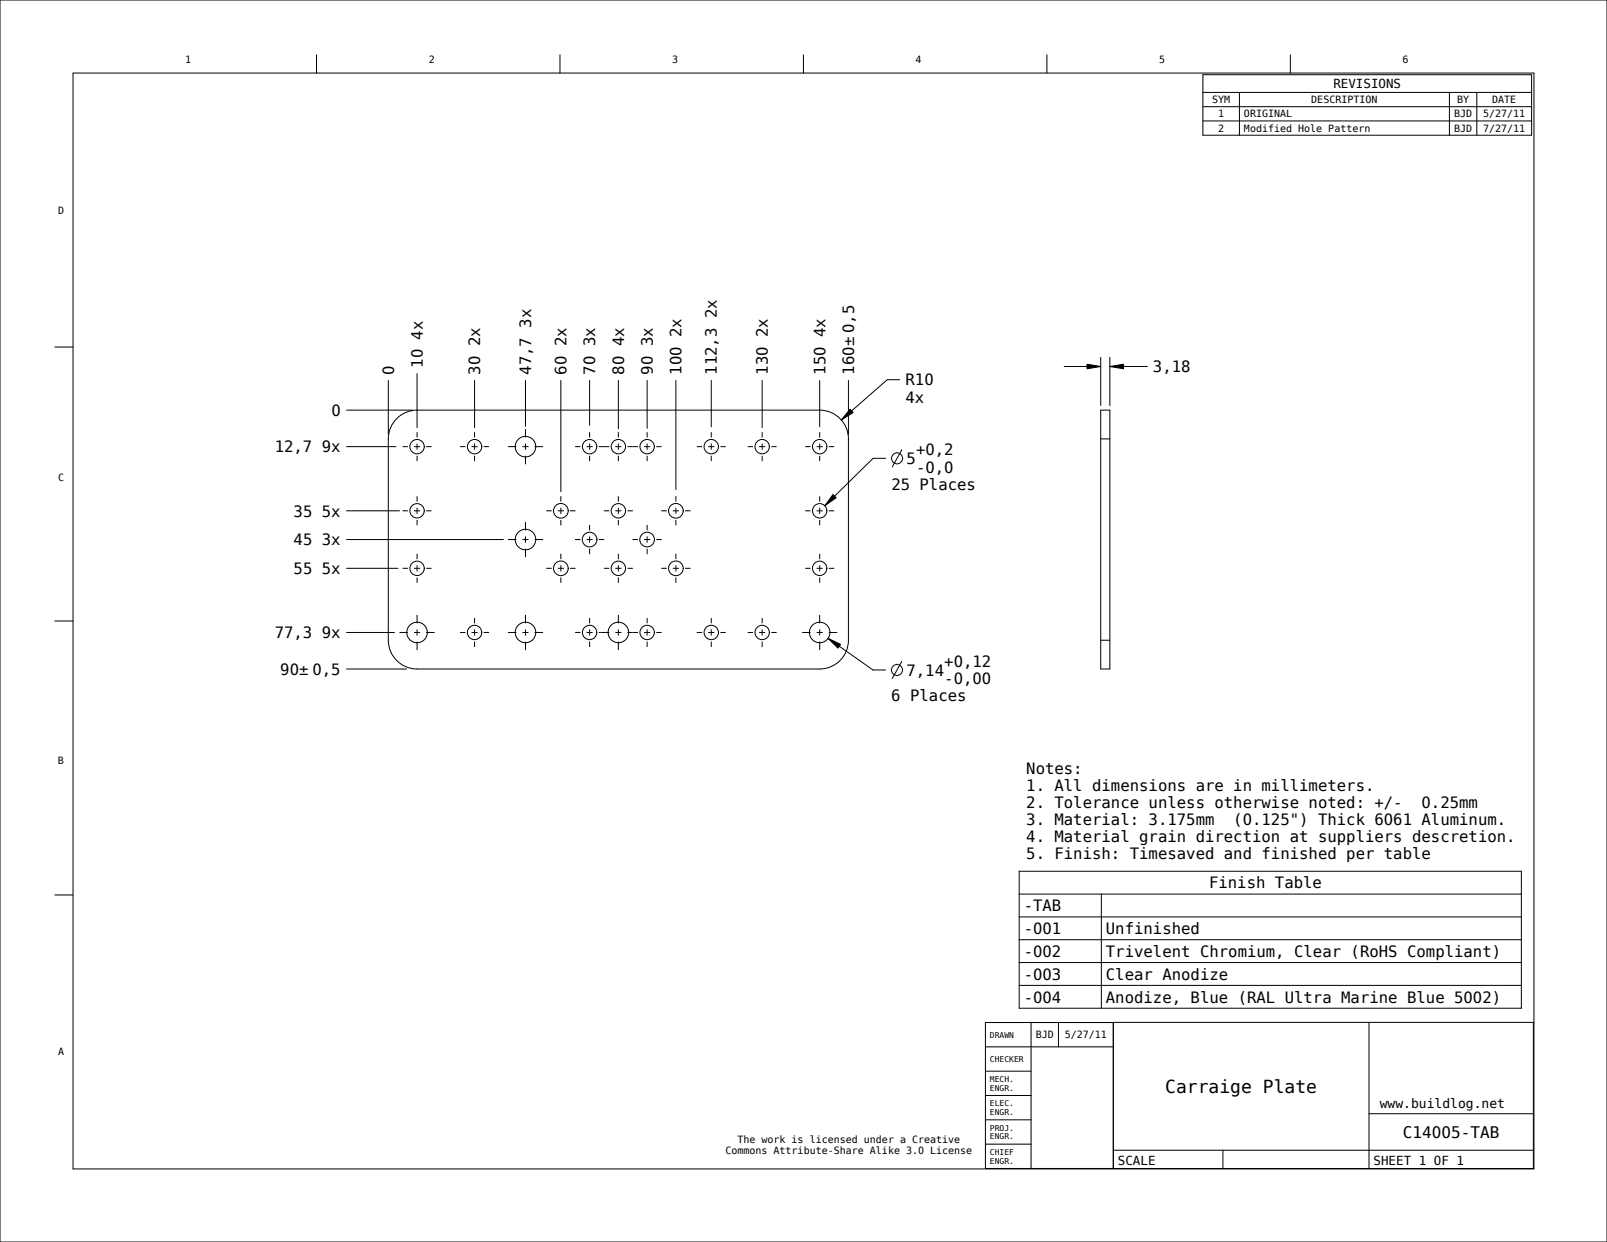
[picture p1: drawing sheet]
<svg xmlns="http://www.w3.org/2000/svg" width="559mm" height="432mm" viewBox="0 0 559 432" stroke-linecap="round" stroke-linejoin="round" font-family="sans-serif">
<g fill="none" stroke="#000" stroke-width=".35">
<path d="M0 0h558.8v431.8h-558.8zM110.1 19v6.4M194.7 19v6.4M279.4 19v6.4M364 19v6.4M448.7 19v6.4M25.4 25.4h508v381h-508zM418.3 26h114.3v21h-114.3zM418.3 32.1h114.3M418.3 37.1h114.3M431 32.1v14.9M504 32.1v14.9"/>
<path d="M513.5 32.1v14.9M418.3 42.1h114.3M19 120.6h6.4M135 132.3v18.7M145 129.9v18.8M165 132.3v16.4M182.7 132.3v15.9M195 132.3v38.6M205 132.3v15.6M215 132.3v16.8M225 132.3v16.6M235 132.3v37.9"/>
<path d="M247.3 132.3v16.1M265 132.3v16.4M285 132.3v16.1M295 132.3v18.7M312.9 132h-4.4l-16 14M370.1 127.4h12.7M378 126.6l4.8 .8-4.8 .8zM382.8 124.2v16.8M385.9 127.4l4.8-.8v1.6zM385.9 124.2v16.8M385.9 127.4h13M120.5 155.3h17.2"/>
<path d="M120.5 142.6h22.9M138.4 145.1a10 10 0 0 1 6.6-2.5h140a10 10 0 0 1 10 10v70a10 10 0 0 1-10 10h-140a10 10 0 0 1-10-10v-70a10 10 0 0 1 3.4-7.5zM295.6 142.3l1.1 1.2-4.2 2.5zM308 159.3h-4.4l-16.8 16.5M313.6 156.4l-3.3 5.9M382.8 142.6h3.1v90h-3.1zM382.8 152.6h3.1M120.5 177.6h18.4M289.7 171.9l1.1 1.2-4 2.7zM120.5 187.6h54.5M120.5 197.6h17.9M19 215.9h6.4"/>
<path d="M120.5 219.9h16.7M120.5 232.6h20.9M287.9 221.9l4.4 2.1-.9 1.3zM287.9 221.9l15.7 11h4.3M313.6 230l-3.3 5.9M382.8 222.6h3.1M19 311.1h6.4M354.4 302.9h174.6v47.6h-174.6zM354.4 310.8h174.6M354.4 318.8h174.6M383 310.8v39.7M354.4 326.7h174.6"/>
<path d="M354.4 334.6h174.6M342.7 355.5l190.5-.1v50.8h-190.5zM354.4 342.6h174.6M358.5 355.5v50.7M368.1 355.5v8.5M387.1 355.4v50.8M476 355.4v50.8M342.7 372.4h15.8M342.7 364h44.4M342.7 397.8h15.8M342.7 389.3h15.8M342.7 380.9h15.8"/>
<path d="M387.1 399.9h146.1M425.2 399.9v6.3M476 387.2h57.2"/>
<circle cx="145" cy="155.3" r="2.5"/>
<circle cx="165" cy="155.3" r="2.5"/>
<circle cx="182.7" cy="155.3" r="3.6"/>
<circle cx="205" cy="155.3" r="2.5"/>
<circle cx="215" cy="155.3" r="2.5"/>
<circle cx="225" cy="155.3" r="2.5"/>
<circle cx="247.3" cy="155.3" r="2.5"/>
<circle cx="265" cy="155.3" r="2.5"/>
<circle cx="285" cy="155.3" r="2.5"/>
<circle cx="311.9" cy="159.3" r="1.95"/>
<circle cx="145" cy="177.6" r="2.5"/>
<circle cx="195" cy="177.6" r="2.55"/>
<circle cx="215" cy="177.6" r="2.5"/>
<circle cx="235" cy="177.6" r="2.55"/>
<circle cx="285" cy="177.6" r="2.5"/>
<circle cx="145" cy="197.6" r="2.5"/>
<circle cx="182.7" cy="187.6" r="3.6"/>
<circle cx="195" cy="197.6" r="2.55"/>
<circle cx="205" cy="187.6" r="2.55"/>
<circle cx="215" cy="197.6" r="2.5"/>
<circle cx="225" cy="187.6" r="2.55"/>
<circle cx="235" cy="197.6" r="2.55"/>
<circle cx="285" cy="197.6" r="2.5"/>
<circle cx="145" cy="219.9" r="3.6"/>
<circle cx="165" cy="219.9" r="2.5"/>
<circle cx="182.7" cy="219.9" r="3.6"/>
<circle cx="205" cy="219.9" r="2.5"/>
<circle cx="215" cy="219.9" r="3.6"/>
<circle cx="225" cy="219.9" r="2.5"/>
<circle cx="247.3" cy="219.9" r="2.5"/>
<circle cx="265" cy="219.9" r="2.5"/>
<circle cx="285" cy="219.9" r="3.6"/>
<circle cx="311.9" cy="232.9" r="1.95"/>
</g>
<path d="M378 126.6l4.8 .8-4.8 .8zM385.9 127.4l4.8-.8v1.6zM295.6 142.3l1.1 1.2-4.2 2.5zM289.7 171.9l1.1 1.2-4 2.7zM287.9 221.9l4.4 2.1-.9 1.3z" fill="#000"/>
<g fill="none" stroke="#000" stroke-width=".35" stroke-dasharray="2.1 2.1 6.4 2.1" stroke-dashoffset="1.1" stroke-linecap="butt">
<path d="M145 155.3v5M145 155.3v-5.1M145 155.3h-5M145 155.3h5.1M165 155.3v5M165 155.3v-5.1M165 155.3h-5M165 155.3h5.1M182.7 155.3v6.1M182.7 155.3v-6.1M182.7 155.3h-6.1M182.7 155.3h6.1"/>
<path d="M205 155.3v5M205 155.3v-5.1M205 155.3h-5M205 155.3h5M215 155.3v5M215 155.3v-5.1M215 155.3h-5M215 155.3h5M225 155.3v5M225 155.3v-5.1M225 155.3h-5M225 155.3h5.1"/>
<path d="M247.3 155.3v5M247.3 155.3v-5.1M247.3 155.3h-5M247.3 155.3h5.1M265 155.3h-5M265 155.3h5.1M265 155.3v5M265 155.3v-5.1M285 155.3h-5M285 155.3h5.1M285 155.3v5M285 155.3v-5.1"/>
<path d="M145 177.6v5M145 177.6v-5.1M145 177.6h-5M145 177.6h5.1M195 177.6v5.1M195 177.6v-5.1M195 177.6h-5.1M195 177.6h5.1M215 177.6v5M215 177.6v-5.1M215 177.6h-5M215 177.6h5.1"/>
<path d="M235 177.6h-5.1M235 177.6h5.1M235 177.6v5.1M235 177.6v-5.1M285 177.6h-5M285 177.6h5.1M285 177.6v5M285 177.6v-5.1M145 197.6v5M145 197.6v-5.1M145 197.6h-5M145 197.6h5.1"/>
<path d="M182.7 187.6v6.1M182.7 187.6v-6.1M182.7 187.6h-6.1M182.7 187.6h6.1M195 197.6v5.1M195 197.6v-5.1M195 197.6h-5.1M195 197.6h5.1M205 187.6v5.1M205 187.6v-5.1M205 187.6h-5.1M205 187.6h5.1"/>
<path d="M215 197.6h-5M215 197.6h5.1M215 197.6v5M215 197.6v-5.1M225 187.6h-5.1M225 187.6h5.1M225 187.6v5.1M225 187.6v-5.1M235 197.6h-5.1M235 197.6h5.1M235 197.6v5.1M235 197.6v-5.1"/>
<path d="M285 197.6h-5M285 197.6h5.1M285 197.6v5M285 197.6v-5.1M145 219.9v6.1M145 219.9v-6.1M145 219.9h-6.1M145 219.9h6.1M165 219.9v5M165 219.9v-5.1M165 219.9h-5M165 219.9h5.1"/>
<path d="M182.7 219.9v6.1M182.7 219.9v-6.1M182.7 219.9h-6.1M182.7 219.9h6.1M205 219.9h-5M205 219.9h3.9M205 219.9v5M205 219.9v-5.1M215 219.9h-6.1M215 219.9h5M215 219.9v6.1M215 219.9v-6.1"/>
<path d="M225 219.9h-5M225 219.9h5.1M225 219.9v5M225 219.9v-5.1M247.3 219.9h-5M247.3 219.9h5.1M247.3 219.9v5M247.3 219.9v-5.1M265 219.9h-5M265 219.9h5.1M265 219.9v5M265 219.9v-5.1"/>
<path d="M285 219.9h-6.1M285 219.9h6.1M285 219.9v6.1M285 219.9v-6.1"/>
</g>
<text font-size="6.3" x="405.2" y="380">Carraige Plate</text>
<text font-size="5.6" x="487.8" y="395.6">C14005-TAB</text>
<g font-size="5.4">
<text x="184.7" y="113.9" transform="rotate(-90 184.7 113.9)">3x</text>
<text x="249.3" y="110.6" transform="rotate(-90 249.3 110.6)">2x</text>
<text x="147" y="118.1" transform="rotate(-90 147 118.1)">4x</text>
<text x="237" y="117.2" transform="rotate(-90 237 117.2)">2x</text>
<text x="267" y="117.2" transform="rotate(-90 267 117.2)">2x</text>
<text x="287" y="117.2" transform="rotate(-90 287 117.2)">4x</text>
<text x="167" y="120.4" transform="rotate(-90 167 120.4)">2x</text>
<text x="197" y="120.4" transform="rotate(-90 197 120.4)">2x</text>
<text x="207" y="120.4" transform="rotate(-90 207 120.4)">3x</text>
<text x="217" y="120.4" transform="rotate(-90 217 120.4)">4x</text>
<text x="227" y="120.4" transform="rotate(-90 227 120.4)">3x</text>
<text x="137" y="130.3" transform="rotate(-90 137 130.3)">0</text>
<text x="147" y="127.9" transform="rotate(-90 147 127.9)">10</text>
<text x="167" y="130.3" transform="rotate(-90 167 130.3)">30</text>
<text x="184.7" y="130.3" transform="rotate(-90 184.7 130.3)">47,7</text>
<text x="197" y="130.3" transform="rotate(-90 197 130.3)">60</text>
<text x="207" y="130.3" transform="rotate(-90 207 130.3)">70</text>
<text x="217" y="130.3" transform="rotate(-90 217 130.3)">80</text>
<text x="227" y="130.3" transform="rotate(-90 227 130.3)">90</text>
<text x="237" y="130.3" transform="rotate(-90 237 130.3)">100</text>
<text x="249.3" y="130.3" transform="rotate(-90 249.3 130.3)">112,3</text>
<text x="267" y="130.3" transform="rotate(-90 267 130.3)">130</text>
<text x="287" y="130.3" transform="rotate(-90 287 130.3)">150</text>
<text x="297" y="130.3" transform="rotate(-90 297 130.3)">160± 0,5</text>
<text x="400.9" y="129.4">3,18</text>
<text x="314.9" y="134">R10</text>
<text x="314.9" y="140">4x</text>
<text x="115.2" y="144.6">0</text>
<text x="95.5" y="157.3">12,7</text>
<text x="111.9" y="157.3">9x</text>
<text x="315.2" y="161.3">5</text>
<text x="318.5" y="158.4">+0,2</text>
<text x="318.5" y="164.3">-0,0</text>
<text x="309.9" y="170.3">25 Places</text>
<text x="102.1" y="179.6">35</text>
<text x="111.9" y="179.6">5x</text>
<text x="102.1" y="189.6">45</text>
<text x="111.9" y="189.6">3x</text>
<text x="102.1" y="199.6">55</text>
<text x="111.9" y="199.6">5x</text>
<text x="95.5" y="221.9">77,3</text>
<text x="111.9" y="221.9">9x</text>
<text x="328.4" y="231.9">+0,12</text>
<text x="97.5" y="234.6">90± 0,5</text>
<text x="315.2" y="234.9">7,14</text>
<text x="328.4" y="237.9">-0,00</text>
<text x="309.9" y="243.8">6 Places</text>
<text x="356.9" y="268.9">Notes:</text>
<text x="356.9" y="274.9">1. All dimensions are in millimeters.</text>
<text x="356.9" y="280.8">2. Tolerance unless otherwise noted: +/-</text>
<text x="494.3" y="280.8">0.25mm</text>
<text x="356.9" y="286.8">3. Material: 3.175mm</text>
<text x="428.9" y="286.8">(0.125&quot;) Thick 6061 Aluminum.</text>
<text x="356.9" y="292.8">4. Material grain direction at suppliers descretion.</text>
<text x="356.9" y="298.7">5. Finish: Timesaved and finished per table</text>
<text x="420.4" y="308.9">Finish Table</text>
<text x="356" y="316.8">-TAB</text>
<text x="356" y="324.7">-001</text>
<text x="384.6" y="324.7">Unfinished</text>
<text x="356" y="332.7">-002</text>
<text x="384.6" y="332.7">Trivelent Chromium, Clear (RoHS Compliant)</text>
<text x="356" y="340.6">-003</text>
<text x="384.6" y="340.6">Clear Anodize</text>
<text x="356" y="348.5">-004</text>
<text x="384.6" y="348.5">Anodize, Blue (RAL Ultra Marine Blue 5002)</text>
</g>
<text font-size="4.5" x="479.8" y="385.2">www.buildlog.net</text>
<g font-size="4.3">
<text x="463.6" y="30.6">REVISIONS</text>
<text x="388.7" y="405.1">SCALE</text>
<text x="477.6" y="405.1">SHEET 1 OF 1</text>
</g>
<g font-size="3.5">
<text x="64.4" y="22.1">1</text>
<text x="149.1" y="22.1">2</text>
<text x="233.7" y="22.1">3</text>
<text x="318.4" y="22.1">4</text>
<text x="403.1" y="22.1">5</text>
<text x="487.7" y="22.1">6</text>
<text x="421.5" y="35.9">SYM</text>
<text x="456" y="35.9">DESCRIPTION</text>
<text x="506.7" y="35.9">BY</text>
<text x="518.9" y="35.9">DATE</text>
<text x="423.6" y="40.8">1</text>
<text x="432.6" y="40.8">ORIGINAL</text>
<text x="505.6" y="40.8">BJD</text>
<text x="515.7" y="40.8">5/27/11</text>
<text x="423.6" y="45.8">2</text>
<text x="432.6" y="45.8">Modified Hole Pattern</text>
<text x="505.6" y="45.8">BJD</text>
<text x="515.7" y="45.8">7/27/11</text>
<text x="20.2" y="74.3">D</text>
<text x="20.2" y="167.3">C</text>
<text x="20.1" y="265.7">B</text>
<text x="360.2" y="361">BJD</text>
<text x="370.3" y="361">5/27/11</text>
<text x="20.2" y="366.7">A</text>
<text x="252.2" y="401.1">Commons Attribute-Share Alike 3.0 License</text>
<text x="256.4" y="397.3">The work is licensed under a Creative</text>
</g>
<g font-size="2.8">
<text x="344.2" y="360.7">DRAWN</text>
<text x="344.2" y="369.2">CHECKER</text>
<text x="344.2" y="376.1">MECH.</text>
<text x="344.2" y="379.2">ENGR.</text>
<text x="344.2" y="384.6">ELEC.</text>
<text x="344.2" y="387.6">ENGR.</text>
<text x="344.2" y="393">PROJ.</text>
<text x="344.2" y="401.5">CHIEF</text>
<text x="344.2" y="396.1">ENGR.</text>
<text x="344.2" y="404.6">ENGR.</text>
</g>
</svg>
